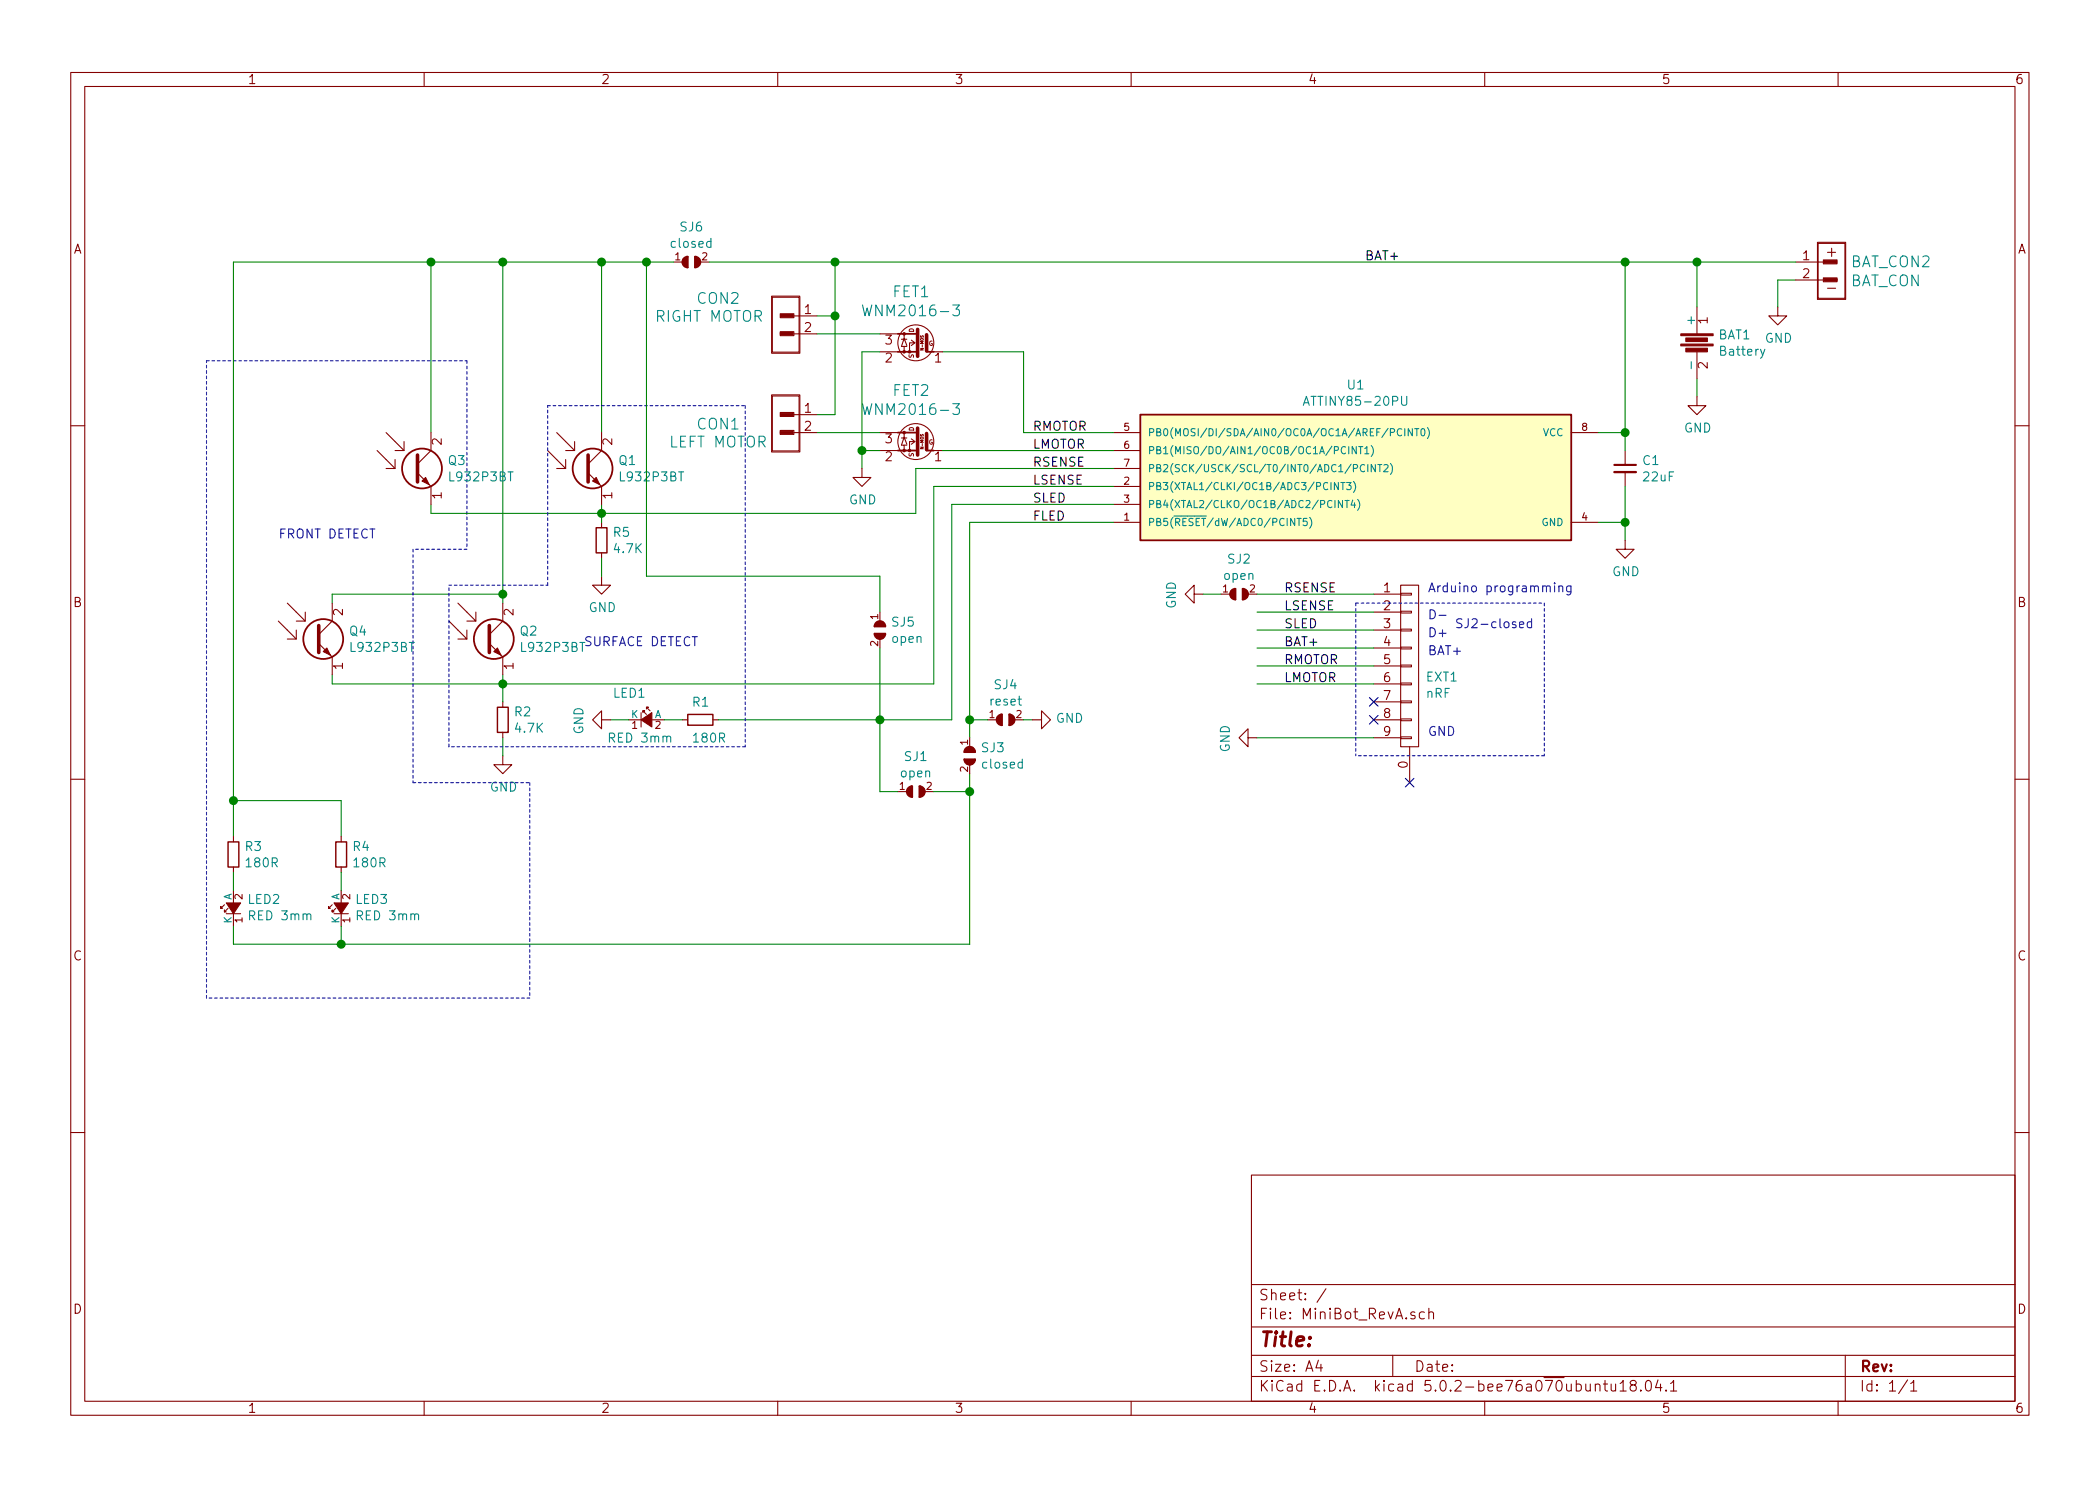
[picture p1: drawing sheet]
EESchema Schematic File Version 4
LIBS:MiniBot_RevA-cache
EELAYER 26 0
EELAYER END
$Descr A4 11693 8268
encoding utf-8
Sheet 1 1
Title ""
Date ""
Rev ""
Comp ""
Comment1 ""
Comment2 ""
Comment3 ""
Comment4 ""
$EndDescr
$Comp
L MiniBot_RevA:ATTINY85-20PU U1
U 1 1
P 7550 2650
F 0 "U1" H 7550 3167 50  0000 C CNN
F 1 "ATTINY85-20PU" H 7550 3076 50  0000 C CNN
F 2 "OLIMEX_IC-FP:SO-8_208mil" H 8550 2650 50  0001 C CIN
F 3 "" H 7550 2650 50  0001 C CNN
	1    7550 2650
	1    0    0    -1  
$EndComp
$Comp
L MiniBot_RevA:N-MOS+DIOD_Small FET1
U 1 1
P 5100 1900
F 0 "FET1" H 5125 2187 60  0000 C CNN
F 1 "WNM2016-3" H 5125 2081 60  0000 C CNN
F 2 "OLIMEX_Transistors-FP:SOT23" V 5100 1900 60  0001 C CNN
F 3 "" V 5100 1900 60  0000 C CNN
	1    5100 1900
	-1   0    0    -1  
$EndComp
$Comp
L MiniBot_RevA:N-MOS+DIOD_Small FET2
U 1 1
P 5100 2450
F 0 "FET2" H 5125 2737 60  0000 C CNN
F 1 "WNM2016-3" H 5125 2631 60  0000 C CNN
F 2 "OLIMEX_Transistors-FP:SOT23" V 5100 2450 60  0001 C CNN
F 3 "" V 5100 2450 60  0000 C CNN
	1    5100 2450
	-1   0    0    -1  
$EndComp
Wire Wire Line
	5250 2500 6200 2500
Wire Wire Line
	5250 1950 5700 1950
Wire Wire Line
	5700 1950 5700 2400
Wire Wire Line
	5700 2400 6200 2400
Wire Wire Line
	4900 1950 4800 1950
Wire Wire Line
	4800 1950 4800 2500
Wire Wire Line
	4800 2500 4900 2500
Wire Wire Line
	4800 2500 4800 2600
Connection ~ 4800 2500
$Comp
L MiniBot_RevA:GND #PWR06
U 1 1
P 4800 2600
F 0 "#PWR06" H 4800 2350 50  0001 C CNN
F 1 "GND" H 4805 2427 50  0000 C CNN
F 2 "" H 4800 2600 60  0000 C CNN
F 3 "" H 4800 2600 60  0000 C CNN
	1    4800 2600
	1    0    0    -1  
$EndComp
Wire Wire Line
	4900 2400 4550 2400
Wire Wire Line
	4900 1850 4550 1850
$Comp
L MiniBot_RevA:CON2 CON1
U 1 1
P 4450 2300
F 0 "CON1" H 4000 2250 60  0000 C CNN
F 1 "LEFT MOTOR" H 4000 2150 60  0000 C CNN
F 2 "OLIMEX_Connectors-FP:MIC-TERES" H 4375 2250 60  0001 C CNN
F 3 "" H 4375 2250 60  0000 C CNN
	1    4450 2300
	1    0    0    -1  
$EndComp
$Comp
L MiniBot_RevA:CON2 CON2
U 1 1
P 4450 1750
F 0 "CON2" H 4000 1850 60  0000 C CNN
F 1 "RIGHT MOTOR" H 3950 1750 60  0000 C CNN
F 2 "OLIMEX_Connectors-FP:MIC-TERES" H 4375 1700 60  0001 C CNN
F 3 "" H 4375 1700 60  0000 C CNN
	1    4450 1750
	1    0    0    -1  
$EndComp
Wire Wire Line
	4550 2300 4650 2300
Wire Wire Line
	4650 2300 4650 1750
Wire Wire Line
	4550 1750 4650 1750
Connection ~ 4650 1750
Wire Wire Line
	4650 1750 4650 1450
$Comp
L MiniBot_RevA:C_Small C1
U 1 1
P 9050 2600
F 0 "C1" H 9142 2646 50  0000 L CNN
F 1 "22uF" H 9142 2555 50  0000 L CNN
F 2 "OLIMEX_RLC-FP:C_1206_5MIL_DWS" H 9050 2600 60  0001 C CNN
F 3 "" H 9050 2600 60  0000 C CNN
	1    9050 2600
	1    0    0    -1  
$EndComp
Wire Wire Line
	8900 2400 9050 2400
Wire Wire Line
	9050 2400 9050 2500
Wire Wire Line
	9050 2700 9050 2900
Wire Wire Line
	9050 2900 8900 2900
Wire Wire Line
	9050 2900 9050 3000
Connection ~ 9050 2900
$Comp
L MiniBot_RevA:GND #PWR08
U 1 1
P 9050 3000
F 0 "#PWR08" H 9050 2750 50  0001 C CNN
F 1 "GND" H 9055 2827 50  0000 C CNN
F 2 "" H 9050 3000 60  0000 C CNN
F 3 "" H 9050 3000 60  0000 C CNN
	1    9050 3000
	1    0    0    -1  
$EndComp
Connection ~ 9050 2400
Wire Wire Line
	9050 1450 9050 2400
Wire Wire Line
	6200 2600 5100 2600
Wire Wire Line
	5100 2600 5100 2850
$Comp
L MiniBot_RevA:R_Small R5
U 1 1
P 3350 3000
F 0 "R5" H 3409 3046 50  0000 L CNN
F 1 "4.7K" H 3409 2955 50  0000 L CNN
F 2 "OLIMEX_RLC-FP:R_1206_5MIL_DWS" H 3350 3000 60  0001 C CNN
F 3 "" H 3350 3000 60  0000 C CNN
	1    3350 3000
	1    0    0    -1  
$EndComp
$Comp
L MiniBot_RevA:R_Small R2
U 1 1
P 2800 4000
F 0 "R2" H 2859 4046 50  0000 L CNN
F 1 "4.7K" H 2859 3955 50  0000 L CNN
F 2 "OLIMEX_RLC-FP:R_1206_5MIL_DWS" H 2800 4000 60  0001 C CNN
F 3 "" H 2800 4000 60  0000 C CNN
	1    2800 4000
	1    0    0    -1  
$EndComp
Wire Wire Line
	1300 4450 1300 4650
$Comp
L MiniBot_RevA:R_Small R3
U 1 1
P 1300 4750
F 0 "R3" H 1359 4796 50  0000 L CNN
F 1 "180R" H 1359 4705 50  0000 L CNN
F 2 "OLIMEX_RLC-FP:R_1206_5MIL_DWS" H 1300 4750 60  0001 C CNN
F 3 "" H 1300 4750 60  0000 C CNN
	1    1300 4750
	1    0    0    -1  
$EndComp
$Comp
L MiniBot_RevA:LED_Small LED2
U 1 1
P 1300 5050
F 0 "LED2" V 1346 4974 50  0000 R CNN
F 1 "RED 3mm" V 1255 4974 50  0000 R CNN
F 2 "OLIMEX_Transistors-FP:LED-EDGE" V 1300 5050 60  0001 C CNN
F 3 "" V 1300 5050 60  0000 C CNN
	1    1300 5050
	0    -1   -1   0   
$EndComp
Wire Wire Line
	1300 4850 1300 4950
Wire Wire Line
	1300 5150 1300 5250
Wire Wire Line
	1900 4450 1900 4650
$Comp
L MiniBot_RevA:R_Small R4
U 1 1
P 1900 4750
F 0 "R4" H 1959 4796 50  0000 L CNN
F 1 "180R" H 1959 4705 50  0000 L CNN
F 2 "OLIMEX_RLC-FP:R_1206_5MIL_DWS" H 1900 4750 60  0001 C CNN
F 3 "" H 1900 4750 60  0000 C CNN
	1    1900 4750
	1    0    0    -1  
$EndComp
$Comp
L MiniBot_RevA:LED_Small LED3
U 1 1
P 1900 5050
F 0 "LED3" V 1946 4974 50  0000 R CNN
F 1 "RED 3mm" V 1855 4974 50  0000 R CNN
F 2 "OLIMEX_Transistors-FP:LED-EDGE" V 1900 5050 60  0001 C CNN
F 3 "" V 1900 5050 60  0000 C CNN
	1    1900 5050
	0    -1   -1   0   
$EndComp
Wire Wire Line
	1900 4850 1900 4950
Wire Wire Line
	1900 5150 1900 5250
Wire Wire Line
	1900 4450 1300 4450
$Comp
L MiniBot_RevA:R_Small R1
U 1 1
P 3900 4000
F 0 "R1" V 3800 3950 50  0000 L CNN
F 1 "180R" V 4000 3950 50  0000 L CNN
F 2 "OLIMEX_RLC-FP:R_1206_5MIL_DWS" H 3900 4000 60  0001 C CNN
F 3 "" H 3900 4000 60  0000 C CNN
	1    3900 4000
	0    1    1    0   
$EndComp
$Comp
L MiniBot_RevA:LED_Small LED1
U 1 1
P 3600 4000
F 0 "LED1" H 3600 4150 50  0000 R CNN
F 1 "RED 3mm" H 3750 3900 50  0000 R CNN
F 2 "OLIMEX_LEDs-FP:LED-3mm-PTH-KA" V 3600 4000 60  0001 C CNN
F 3 "" V 3600 4000 60  0000 C CNN
	1    3600 4000
	1    0    0    -1  
$EndComp
Wire Wire Line
	3800 4000 3700 4000
Wire Wire Line
	3500 4000 3400 4000
$Comp
L MiniBot_RevA:GND #PWR04
U 1 1
P 3400 4000
F 0 "#PWR04" H 3400 3750 50  0001 C CNN
F 1 "GND" H 3405 3827 50  0000 C CNN
F 2 "" H 3400 4000 60  0000 C CNN
F 3 "" H 3400 4000 60  0000 C CNN
	1    3400 4000
	0    1    1    0   
$EndComp
Connection ~ 9050 1450
Wire Wire Line
	9050 1450 9450 1450
Wire Wire Line
	10000 1550 9900 1550
Wire Wire Line
	9900 1550 9900 1700
$Comp
L MiniBot_RevA:GND #PWR010
U 1 1
P 9900 1700
F 0 "#PWR010" H 9900 1450 50  0001 C CNN
F 1 "GND" H 9905 1527 50  0000 C CNN
F 2 "" H 9900 1700 60  0000 C CNN
F 3 "" H 9900 1700 60  0000 C CNN
	1    9900 1700
	1    0    0    -1  
$EndComp
$Comp
L MiniBot_RevA:BAT_CON BAT_CON2
U 1 1
P 10200 1500
F 0 "BAT_CON2" H 10305 1554 60  0000 L CNN
F 1 "BAT_CON" H 10305 1448 60  0000 L CNN
F 2 "OLIMEX_Connectors-FP:LIPO_BAT_VERTICAL_DW02S" H 10200 1500 60  0001 C CNN
F 3 "" H 10200 1500 60  0000 C CNN
	1    10200 1500
	1    0    0    -1  
$EndComp
$Comp
L MiniBot_RevA:Battery BAT1
U 1 1
P 9450 1900
F 0 "BAT1" H 9568 1946 50  0000 L CNN
F 1 "Battery" H 9568 1855 50  0000 L CNN
F 2 "OLIMEX_Connectors-FP:CR2032H_PTH" V 9450 1940 60  0001 C CNN
F 3 "" V 9450 1940 60  0000 C CNN
	1    9450 1900
	1    0    0    -1  
$EndComp
Wire Wire Line
	9450 1700 9450 1450
Connection ~ 9450 1450
Wire Wire Line
	9450 1450 10000 1450
Wire Wire Line
	9450 2100 9450 2200
$Comp
L MiniBot_RevA:GND #PWR09
U 1 1
P 9450 2200
F 0 "#PWR09" H 9450 1950 50  0001 C CNN
F 1 "GND" H 9455 2027 50  0000 C CNN
F 2 "" H 9450 2200 60  0000 C CNN
F 3 "" H 9450 2200 60  0000 C CNN
	1    9450 2200
	1    0    0    -1  
$EndComp
Wire Wire Line
	2800 3300 2800 3350
Wire Wire Line
	2800 3750 2800 3800
$Comp
L MiniBot_RevA:GND #PWR05
U 1 1
P 3350 3200
F 0 "#PWR05" H 3350 2950 50  0001 C CNN
F 1 "GND" H 3355 3027 50  0000 C CNN
F 2 "" H 3350 3200 60  0000 C CNN
F 3 "" H 3350 3200 60  0000 C CNN
	1    3350 3200
	1    0    0    -1  
$EndComp
$Comp
L MiniBot_RevA:GND #PWR03
U 1 1
P 2800 4200
F 0 "#PWR03" H 2800 3950 50  0001 C CNN
F 1 "GND" H 2805 4027 50  0000 C CNN
F 2 "" H 2800 4200 60  0000 C CNN
F 3 "" H 2800 4200 60  0000 C CNN
	1    2800 4200
	1    0    0    -1  
$EndComp
Wire Wire Line
	1850 3300 1850 3350
Wire Wire Line
	1850 3750 1850 3800
Wire Wire Line
	1850 3300 2800 3300
Wire Wire Line
	3350 2800 3350 2850
Wire Wire Line
	3350 1450 3350 2400
Wire Wire Line
	3350 2850 5100 2850
Connection ~ 3350 2850
Wire Wire Line
	3350 2850 3350 2900
Wire Wire Line
	2800 3300 2800 1450
Wire Wire Line
	2800 1450 3350 1450
Connection ~ 2800 3300
Wire Wire Line
	2800 4100 2800 4200
Wire Wire Line
	2800 3800 5200 3800
Connection ~ 2800 3800
Wire Wire Line
	2800 3800 2800 3900
Wire Wire Line
	5200 2700 5200 3800
Wire Wire Line
	1850 3800 2800 3800
Wire Wire Line
	2400 1450 2800 1450
Wire Wire Line
	2400 1450 2400 2400
Connection ~ 2800 1450
Wire Notes Line
	2600 2000 2600 3050
Wire Notes Line
	2600 3050 2300 3050
Wire Notes Line
	2300 3050 2300 4350
Wire Notes Line
	2300 4350 2950 4350
Wire Notes Line
	2950 4350 2950 5550
Wire Notes Line
	2950 5550 1150 5550
Wire Notes Line
	1150 5550 1150 2000
Wire Notes Line
	1150 2000 2600 2000
Wire Wire Line
	3350 3100 3350 3200
Wire Wire Line
	2400 2800 2400 2850
Wire Wire Line
	2400 2850 3350 2850
Text Label 5750 2500 0    50   ~ 0
LMOTOR
Text Label 5750 2400 0    50   ~ 0
RMOTOR
Text Label 5750 2700 0    50   ~ 0
LSENSE
Text Label 5750 2600 0    50   ~ 0
RSENSE
Text Label 5750 2800 0    50   ~ 0
SLED
$Comp
L MiniBot_RevA:L342 Q1
U 1 1
P 3250 2600
F 0 "Q1" H 3441 2646 50  0000 L CNN
F 1 "L932P3BT" H 3441 2555 50  0000 L CNN
F 2 "OLIMEX_LEDs-FP:LED-3mm-PTH-KA" H 3450 2700 29  0001 C CNN
F 3 "" H 3250 2600 60  0000 C CNN
	1    3250 2600
	1    0    0    -1  
$EndComp
$Comp
L MiniBot_RevA:L342 Q3
U 1 1
P 2300 2600
F 0 "Q3" H 2491 2646 50  0000 L CNN
F 1 "L932P3BT" H 2491 2555 50  0000 L CNN
F 2 "OLIMEX_Transistors-FP:L34x-EDGE" H 2500 2700 29  0001 C CNN
F 3 "" H 2300 2600 60  0000 C CNN
	1    2300 2600
	1    0    0    -1  
$EndComp
$Comp
L MiniBot_RevA:L342 Q4
U 1 1
P 1750 3550
F 0 "Q4" H 1941 3596 50  0000 L CNN
F 1 "L932P3BT" H 1941 3505 50  0000 L CNN
F 2 "OLIMEX_Transistors-FP:L34x-EDGE" H 1950 3650 29  0001 C CNN
F 3 "" H 1750 3550 60  0000 C CNN
	1    1750 3550
	1    0    0    -1  
$EndComp
$Comp
L MiniBot_RevA:L342 Q2
U 1 1
P 2700 3550
F 0 "Q2" H 2891 3596 50  0000 L CNN
F 1 "L932P3BT" H 2891 3505 50  0000 L CNN
F 2 "OLIMEX_LEDs-FP:LED-3mm-PTH-KA" H 2900 3650 29  0001 C CNN
F 3 "" H 2700 3550 60  0000 C CNN
	1    2700 3550
	1    0    0    -1  
$EndComp
Wire Wire Line
	5300 2800 5300 4000
Wire Wire Line
	4000 4000 4900 4000
Wire Wire Line
	5400 5250 1900 5250
Wire Wire Line
	5400 2900 6200 2900
Connection ~ 1900 5250
Wire Wire Line
	1900 5250 1300 5250
Wire Wire Line
	2400 1450 1300 1450
Wire Wire Line
	1300 1450 1300 4450
Connection ~ 2400 1450
Connection ~ 1300 4450
Text Label 5750 2900 0    50   ~ 0
FLED
Text Notes 1550 3000 0    50   ~ 0
FRONT DETECT
Wire Notes Line
	2500 4150 2500 3250
Wire Notes Line
	2500 3250 3050 3250
Wire Notes Line
	3050 3250 3050 2250
Wire Notes Line
	3050 2250 4150 2250
Wire Notes Line
	4150 2250 4150 4150
Wire Notes Line
	4150 4150 2500 4150
Text Notes 3250 3600 0    50   ~ 0
SURFACE DETECT
$Comp
L MiniBot_RevA:CONN_01X09 EXT1
U 1 1
P 7850 3700
F 0 "EXT1" H 7938 3640 50  0000 L CNN
F 1 "nRF" H 7938 3549 50  0000 L CNN
F 2 "OLIMEX_Connectors-FP:HN1x9" H 7850 3700 50  0001 C CNN
F 3 "" H 7850 3700 50  0000 C CNN
	1    7850 3700
	1    0    0    -1  
$EndComp
Wire Wire Line
	7650 3300 7000 3300
Wire Wire Line
	7650 3400 7000 3400
Wire Wire Line
	7650 3700 7000 3700
Wire Wire Line
	7650 3800 7000 3800
Text Label 7150 3800 0    50   ~ 0
LMOTOR
Text Label 7150 3700 0    50   ~ 0
RMOTOR
Text Label 7150 3400 0    50   ~ 0
LSENSE
Text Label 7150 3300 0    50   ~ 0
RSENSE
Wire Wire Line
	7650 3500 7000 3500
Text Label 7150 3500 0    50   ~ 0
SLED
$Comp
L MiniBot_RevA:SJ SJ1
U 1 1
P 5100 4400
F 0 "SJ1" H 5100 4597 50  0000 C CNN
F 1 "open" H 5100 4506 50  0000 C CNN
F 2 "OLIMEX_Jumpers-FP:SJ" H 5108 4462 20  0001 C CNN
F 3 "" H 5100 4400 60  0000 C CNN
	1    5100 4400
	1    0    0    -1  
$EndComp
Wire Wire Line
	5200 4400 5400 4400
Wire Wire Line
	5400 4400 5400 5250
Wire Wire Line
	5000 4400 4900 4400
Wire Wire Line
	4900 4400 4900 4000
Connection ~ 4900 4000
Wire Wire Line
	4900 4000 5300 4000
Wire Wire Line
	7650 3600 7000 3600
Wire Wire Line
	7650 4100 7000 4100
$Comp
L MiniBot_RevA:GND #PWR0101
U 1 1
P 7000 4100
F 0 "#PWR0101" H 7000 3850 50  0001 C CNN
F 1 "GND" H 7005 3927 50  0000 C CNN
F 2 "" H 7000 4100 60  0000 C CNN
F 3 "" H 7000 4100 60  0000 C CNN
	1    7000 4100
	0    1    1    0   
$EndComp
Text Label 7600 1450 0    50   ~ 0
BAT+
Text Label 7150 3600 0    50   ~ 0
BAT+
NoConn ~ 7850 4350
Wire Wire Line
	4650 1450 9050 1450
Wire Wire Line
	5200 2700 6200 2700
Wire Wire Line
	5300 2800 6200 2800
$Comp
L MiniBot_RevA:SJ SJ2
U 1 1
P 6900 3300
F 0 "SJ2" H 6900 3497 50  0000 C CNN
F 1 "open" H 6900 3406 50  0000 C CNN
F 2 "OLIMEX_Jumpers-FP:SJ" H 6908 3362 20  0001 C CNN
F 3 "" H 6900 3300 60  0000 C CNN
	1    6900 3300
	1    0    0    -1  
$EndComp
Wire Wire Line
	6800 3300 6700 3300
$Comp
L MiniBot_RevA:GND #PWR0102
U 1 1
P 6700 3300
F 0 "#PWR0102" H 6700 3050 50  0001 C CNN
F 1 "GND" H 6705 3127 50  0000 C CNN
F 2 "" H 6700 3300 60  0000 C CNN
F 3 "" H 6700 3300 60  0000 C CNN
	1    6700 3300
	0    1    1    0   
$EndComp
Wire Notes Line
	7550 3350 8600 3350
Wire Notes Line
	8600 4200 7550 4200
Text Notes 7950 3450 0    50   ~ 0
D-
Text Notes 7950 3550 0    50   ~ 0
D+
Text Notes 7950 3650 0    50   ~ 0
BAT+
Text Notes 7950 4100 0    50   ~ 0
GND
Text Notes 8100 3500 0    50   ~ 0
SJ2-closed
Text Notes 7950 3300 0    50   ~ 0
Arduino programming
Wire Wire Line
	5400 4400 5400 4300
Connection ~ 5400 4400
$Comp
L MiniBot_RevA:SJ SJ4
U 1 1
P 5600 4000
F 0 "SJ4" H 5600 4197 50  0000 C CNN
F 1 "reset" H 5600 4106 50  0000 C CNN
F 2 "OLIMEX_Jumpers-FP:SJ" H 5608 4062 20  0001 C CNN
F 3 "" H 5600 4000 60  0000 C CNN
	1    5600 4000
	1    0    0    -1  
$EndComp
Wire Wire Line
	5400 4100 5400 4000
Wire Wire Line
	5400 4000 5500 4000
Wire Wire Line
	5700 4000 5750 4000
$Comp
L MiniBot_RevA:GND #PWR0103
U 1 1
P 5750 4000
F 0 "#PWR0103" H 5750 3750 50  0001 C CNN
F 1 "GND" V 5755 3872 50  0000 R CNN
F 2 "" H 5750 4000 60  0000 C CNN
F 3 "" H 5750 4000 60  0000 C CNN
	1    5750 4000
	0    -1   -1   0   
$EndComp
Wire Wire Line
	5400 4000 5400 2900
Connection ~ 5400 4000
$Comp
L MiniBot_RevA:SJ SJ3
U 1 1
P 5400 4200
F 0 "SJ3" V 5354 4260 50  0000 L CNN
F 1 "closed" V 5445 4260 50  0000 L CNN
F 2 "OLIMEX_Jumpers-FP:SJ" H 5408 4262 20  0001 C CNN
F 3 "" H 5400 4200 60  0000 C CNN
	1    5400 4200
	0    1    1    0   
$EndComp
NoConn ~ 7650 3900
NoConn ~ 7650 4000
$Comp
L MiniBot_RevA:SJ SJ6
U 1 1
P 3850 1450
F 0 "SJ6" H 3850 1647 50  0000 C CNN
F 1 "closed" H 3850 1556 50  0000 C CNN
F 2 "OLIMEX_Jumpers-FP:SJ" H 3858 1512 20  0001 C CNN
F 3 "" H 3850 1450 60  0000 C CNN
	1    3850 1450
	1    0    0    -1  
$EndComp
Wire Wire Line
	3950 1450 4650 1450
Connection ~ 4650 1450
Wire Wire Line
	3750 1450 3600 1450
Connection ~ 3350 1450
$Comp
L MiniBot_RevA:SJ SJ5
U 1 1
P 4900 3500
F 0 "SJ5" V 4854 3560 50  0000 L CNN
F 1 "open" V 4945 3560 50  0000 L CNN
F 2 "OLIMEX_Jumpers-FP:SJ" H 4908 3562 20  0001 C CNN
F 3 "" H 4900 3500 60  0000 C CNN
	1    4900 3500
	0    1    1    0   
$EndComp
Wire Wire Line
	4900 3600 4900 4000
Wire Wire Line
	4900 3400 4900 3200
Wire Wire Line
	4900 3200 3600 3200
Wire Wire Line
	3600 3200 3600 1450
Connection ~ 3600 1450
Wire Wire Line
	3600 1450 3350 1450
Wire Notes Line
	7550 3350 7550 4200
Wire Notes Line
	8600 3350 8600 4200
$EndSCHEMATC
